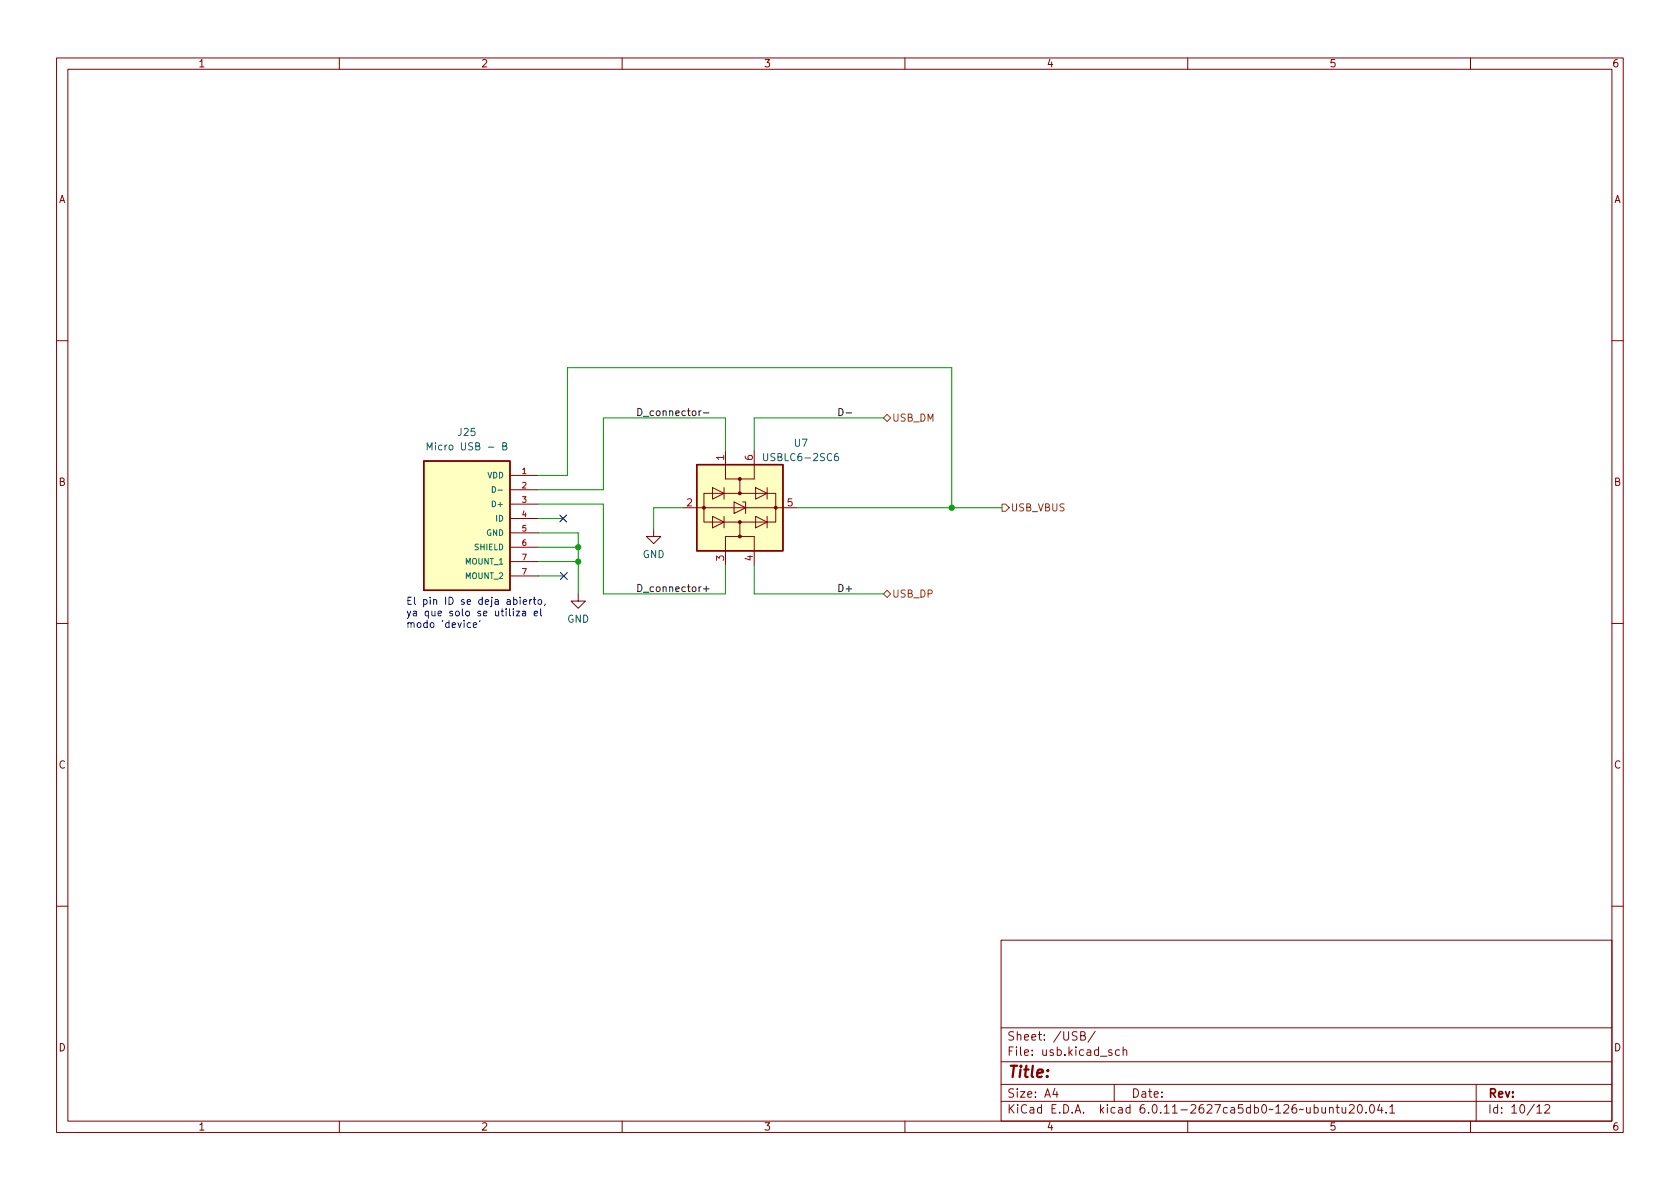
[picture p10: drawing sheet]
<svg xmlns="http://www.w3.org/2000/svg" width="297mm" height="210mm" viewBox="0 0 297 210" stroke-linecap="round" stroke-linejoin="round" font-family="sans-serif">
<g fill="none" stroke="#840000" stroke-width=".18">
<path d="M10 10.2h277v190.1h-277zM12 12.2h273v186.1h-273zM60 10.2v2M110 10.2v2M160 10.2v2M210 10.2v2M260 10.2v2M10 60.2h2M128.3 79.6v5.1h2.5M133.3 79.6v5.1h-2.5v2.5M285 60.2h2M90.2 84.1h5"/>
<path d="M90.2 86.6h5M90.2 89.1h5M90.2 91.7h5M90.2 94.2h5M90.2 96.8h5M90.2 99.3h5M115.6 93.6v1.3h1.2l-1.2 1.2-1.3-1.2h1.3M120.6 89.8h20.4M124.5 87.2h12.7v5.1h-12.7zM126 86.2l2 1-2 1.1zM126 91.3l2 1-2 1zM128 86.2v2.1"/>
<path d="M128 91.3v2M129.8 88.8l2 1-2 1zM130.8 92.3v2.6h2.5v5M130.8 94.9h-2.5v5M131.3 88.8h.5v2M133.6 86.2l2 1-2 1.1zM133.6 91.3l2 1-2 1zM135.6 86.2v2.1M135.6 91.3v2M10 110.2h2M90.2 101.8h5M102.2 105v1.3h-1.2l1.2 1.3 1.3-1.3h-1.3"/>
<path d="M285 110.2h2M10 160.2h2M177 166.3h108v32h-108zM285 160.2h2M60 198.3v2M110 198.3v2M160 198.3v2M177 194.8h108M177 191.8h108M177 187.8h108M177 181.8h108M182.5 186.5v.1"/>
<path d="M182.5 185.7v.1M184.6 183.8v.1M184.6 183v.1M193.6 182.4l-1.2 1.9M197 191.8v3M198.6 185.8l.2-.2 .3 .1 .1 .9M198.6 185.1v1.5M210 198.3v2M238.6 195.5l.5-.2 .3 .2v.3l-.9 1h.9M240.2 195.4l.2-.1a.81 .81 0 0 1 .5 .7 .81 .81 0 0 1-.3 .8h-.1a.81 .81 0 0 1-.6-.6 .81 .81 0 0 1 .3-.8zM241.5 196.7v.1M242.4 195.4l.1-.1a.81 .81 0 0 1 .6 .7 .81 .81 0 0 1-.3 .8h-.2a.81 .81 0 0 1-.5-.6 .81 .81 0 0 1 .3-.8z"/>
<path d="M243.9 195.3l-.3 1h.9M244.3 195.8v1M245.1 196.7v.1M245.7 195.8l.4-.5v1.5M245.7 196.8h.9M260 198.3v2M261 191.8v6.5M273.1 195.5l.6-.2 .2 .2 .1 .3-.9 1h.9"/>
</g>
<g fill="#ffffc2" stroke="#ffffc2" stroke-width=".18">
<path d="M123.2 82.2h15.2v15.2h-15.2z"/>
<path d="M74.9 81.5h15.3v22.9h-15.3z"/>
</g>
<path d="M74.9 81.5h15.3v22.9h-15.3zM123.2 82.2h15.2v15.2h-15.2z" fill="none" stroke="#840000" stroke-width=".25"/>
<g fill="#840000" stroke="#840000" stroke-width=".18">
<circle cx="130.8" cy="84.7" r=".25"/>
<circle cx="130.8" cy="87.2" r=".25"/>
<circle cx="124.5" cy="89.8" r=".25"/>
<circle cx="137.2" cy="89.8" r=".25"/>
<circle cx="130.8" cy="92.3" r=".25"/>
<circle cx="130.8" cy="94.9" r=".25"/>
</g>
<path d="M79.5 78.8l.1-.1 .4 .1 .1 .5-.2 .2-.3 .1-.1-.2zM86.4 79.1h.9M87 86.1a.51 .51 0 0 1 .6 .5 .51 .51 0 0 1-.6 .5zM88.1 86.7h.7M148.1 80.2l-.3 .1a.86 .86 0 0 0 0 1.2l.4-.2 .1-.4-.3-.2h-.3l-.2 .2" fill="none" stroke="#006464" stroke-width=".18"/>
<path d="M156.2 73.9l.6-.6 .7 .6-.7 .6zM177.2 89.1h.6l.6 .7-.6 .6h-.6zM156.2 105l.6-.6 .7 .6-.7 .7z" fill="none" stroke="#725600" stroke-width=".18"/>
<path d="M123.6 72.7v.8M124 72.7l-.4 .2M124.4 73h1M148.3 72.2a.64 .64 0 0 1 .8 .7 .64 .64 0 0 1-.8 .6zM149.6 73h1M124.4 104.1h1M124.9 103.6v1" fill="none" stroke="#0f0f0f" stroke-width=".18"/>
<path d="M84.9 109.7l-.1 .2" fill="none" stroke="#0000c2" stroke-width=".18"/>
<path d="M128.3 79.6v-5.7h-21.6v12.7h-11.5M156.2 73.9h-22.9v5.7M95.2 89.1h11.5v15.9h21.6v-5.1M95.2 94.2h7v10.8M95.2 96.8h7M95.2 91.7h4.4M95.2 84.1h5.1v-19.1h68v24.8M95.2 99.3h7M120.6 89.8h-5v3.8M133.3 99.9v5.1h22.9M141 89.8h36.2M95.2 101.8h4.5" fill="none" stroke="#009600" stroke-width=".18"/>
<path d="M99 91.1l1.2 1.2M100.2 91.1l-1.2 1.2M99.1 101.2l1.2 1.3M100.3 101.2l-1.2 1.3" fill="none" stroke="#000084" stroke-width=".18"/>
<g fill="#009600" stroke="#009600" stroke-width=".18">
<circle cx="102.2" cy="99.3" r=".46"/>
<circle cx="102.2" cy="96.8" r=".46"/>
<circle cx="168.3" cy="89.8" r=".46"/>
</g>
<text font-size="2.8" fill="#840000" x="178" y="191.2">Title:</text>
<g font-size="2.1" fill="#840000">
<text x="178" y="184.5">Sheet:</text>
<text x="186.2" y="184.5">/USB/</text>
<text x="178" y="187.2">File:</text>
<text x="184.4" y="187.2">usb.kicad_sch</text>
<text x="178" y="197.4">KiCad</text>
<text x="178" y="194.6">Size:</text>
<text x="184.7" y="194.6">A4</text>
<text x="185.7" y="197.4">E.D.A.</text>
<text x="194.6" y="197.4">kicad</text>
<text x="200" y="194.6">Date:</text>
<text x="201.8" y="197.4">6.0.11-2627ca5db0~126~ubuntu20.04.1</text>
<text x="263" y="194.6">Rev:</text>
<text x="263" y="197.4">Id:</text>
<text x="267.1" y="197.4">10/12</text>
</g>
<g font-size="1.8" fill="#840000">
<text x="35" y="12.3">1</text>
<text x="85" y="12.3">2</text>
<text x="135" y="12.3">3</text>
<text x="185" y="12.3">4</text>
<text x="235" y="12.3">5</text>
<text x="285" y="12.3">6</text>
<text x="10.4" y="36.3">A</text>
<text x="285.4" y="36.3">A</text>
<text x="10.3" y="86.3">B</text>
<text x="285.3" y="86.3">B</text>
<text x="10.3" y="136.3">C</text>
<text x="285.3" y="136.3">C</text>
<text x="10.3" y="186.3">D</text>
<text x="285.3" y="186.3">D</text>
<text x="35" y="200.3">1</text>
<text x="85" y="200.3">2</text>
<text x="135" y="200.3">3</text>
<text x="185" y="200.3">4</text>
<text x="235" y="200.3">5</text>
<text x="285" y="200.3">6</text>
</g>
<g font-size="1.8" fill="#006464">
<text x="80.8" y="77.5">J25</text>
<text x="75.2" y="80">Micro</text>
<text x="81.4" y="80">USB</text>
<text x="89" y="80">B</text>
<text x="134.6" y="81.9">USBLC6-2SC6</text>
<text x="140.3" y="79.4">U7</text>
<text x="113.6" y="99.1">GND</text>
<text x="100.2" y="110.5">GND</text>
</g>
<g font-size="1.8" fill="#0f0f0f">
<text x="112.4" y="73.6">D_connector-</text>
<text x="112.4" y="104.7">D_connector+</text>
<text x="148" y="104.7">D+</text>
</g>
<g font-size="1.8" fill="#725600">
<text x="157.7" y="74.9">USB_DM</text>
<text x="178.6" y="90.8">USB_VBUS</text>
<text x="157.7" y="106">USB_DP</text>
</g>
<g font-size="1.8" fill="#a90000">
<text x="128" y="81.6" transform="rotate(-90 128 81.6)">1</text>
<text x="133.1" y="81.6" transform="rotate(-90 133.1 81.6)">6</text>
<text x="121.2" y="89.5">2</text>
<text x="139" y="89.5">5</text>
<text x="128" y="99.4" transform="rotate(-90 128 99.4)">3</text>
<text x="133.1" y="99.4" transform="rotate(-90 133.1 99.4)">4</text>
</g>
<g font-size="1.8" fill="#0000c2">
<text x="71.8" y="106.9">El</text>
<text x="74.7" y="106.9">pin</text>
<text x="78.7" y="106.9">ID se</text>
<text x="84.9" y="106.9">deja</text>
<text x="90.1" y="106.9">abierto,</text>
<text x="71.8" y="109">ya</text>
<text x="71.8" y="111">modo</text>
<text x="75" y="109">que</text>
<text x="78" y="111">'device'</text>
<text x="79.5" y="109">solo</text>
<text x="84.6" y="109">se</text>
<text x="87.8" y="109">utiliza</text>
<text x="94.9" y="109">el</text>
</g>
<g font-size="1.4" fill="#a90000">
<text x="92.1" y="83.8">1</text>
<text x="92.1" y="86.4">2</text>
<text x="92.1" y="88.9">3</text>
<text x="92.1" y="91.4">4</text>
<text x="92.1" y="94">5</text>
<text x="92.1" y="96.5">6</text>
<text x="92.1" y="99.1">7</text>
<text x="92.1" y="101.6">7</text>
</g>
<g font-size="1.4" fill="#006464">
<text x="86.1" y="84.9">VDD</text>
<text x="86.7" y="90">D+</text>
<text x="85.9" y="95">GND</text>
<text x="87.5" y="92.5">ID</text>
<text x="82.1" y="100.1">MOUNT_1</text>
<text x="83.7" y="97.6">SHIELD</text>
<text x="82.1" y="102.7">MOUNT_2</text>
</g>
</svg>
